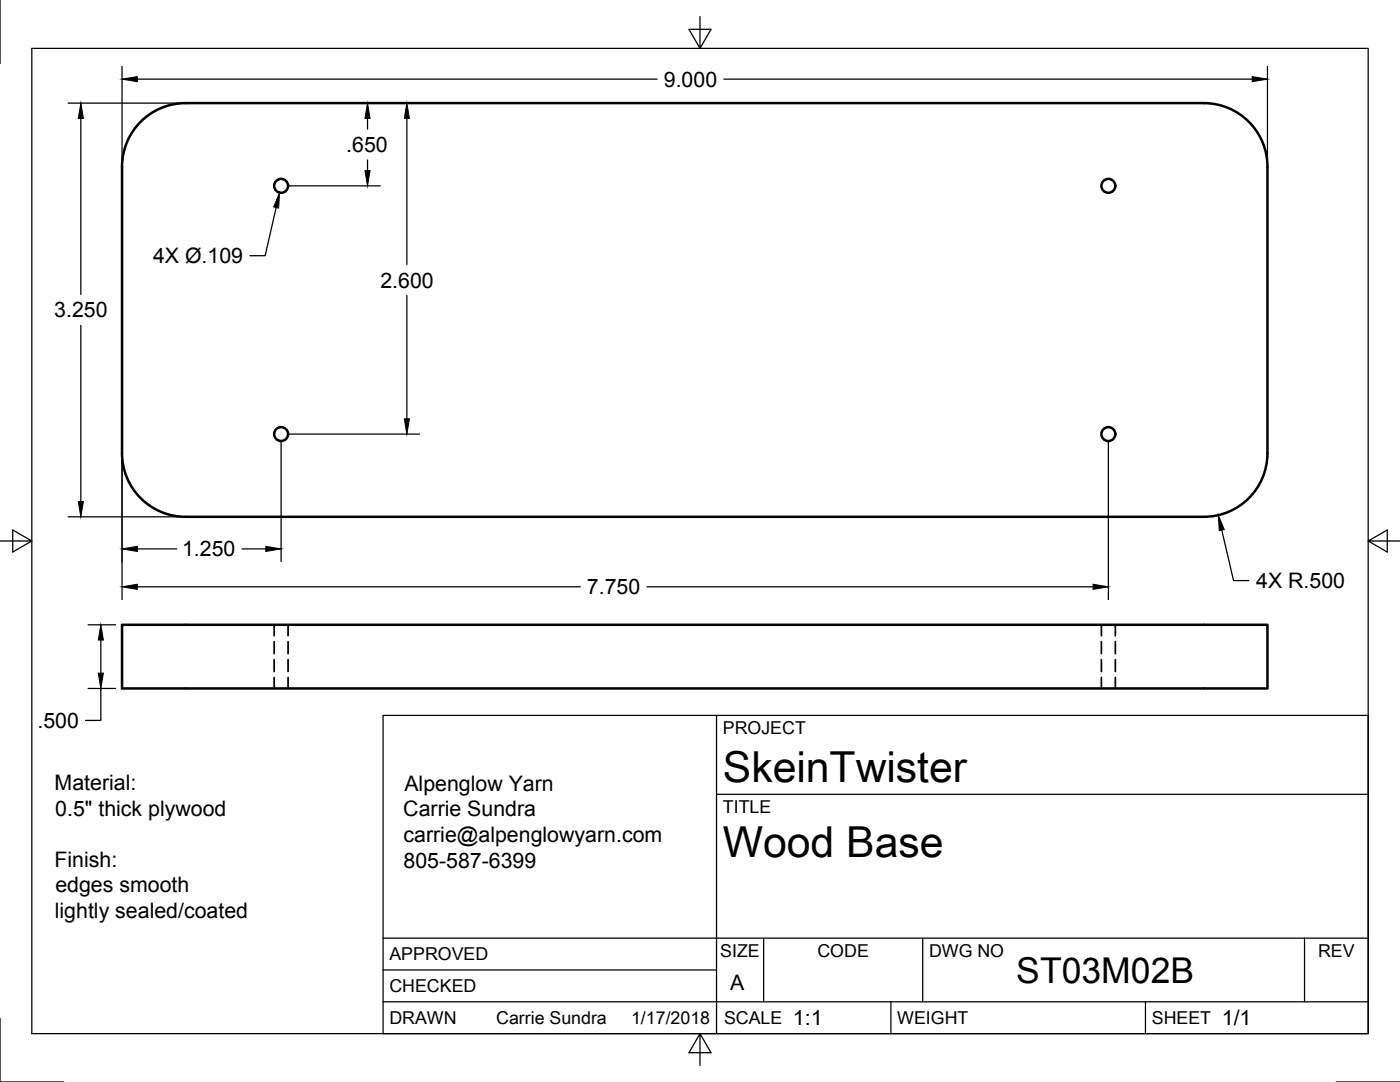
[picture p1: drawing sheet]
<svg xmlns="http://www.w3.org/2000/svg" width="279mm" height="216mm" viewBox="0 0 279 216" stroke-linecap="round" stroke-linejoin="round" font-family="sans-serif">
<!-- layer: Visible -->
<g fill="none" stroke="#000" stroke-width=".5">
<path d="M28.5 23.8a12.7 12.7 0 0 1 8.6-3.2h203.1a12.7 12.7 0 0 1 12.7 12.7v57.1a12.7 12.7 0 0 1-12.7 12.7h-203.1a12.7 12.7 0 0 1-12.7-12.7v-57.1a12.7 12.7 0 0 1 4.1-9.5zM24.4 124.7h228.5v12.7h-228.5z"/>
<circle cx="56.1" cy="37.1" r="1.39"/>
<circle cx="221.2" cy="37.1" r="1.39"/>
<circle cx="56.1" cy="86.6" r="1.39"/>
<circle cx="221.2" cy="86.6" r="1.39"/>
</g>
<!-- layer: Hidden -->
<g fill="none" stroke="#000" stroke-width=".35">
<path d="M54.7 124.7v2.2M54.7 128v2.4M54.7 131.6v2.4M54.7 135.2v2.2M57.5 124.7v2.2M57.5 128v2.4M57.5 131.6v2.4M57.5 135.2v2.2M219.8 124.7v2.2M219.8 128v2.4M219.8 131.6v2.4M219.8 135.2v2.2"/>
<path d="M222.6 124.7v2.2M222.6 128v2.4M222.6 131.6v2.4M222.6 135.2v2.2"/>
</g>
<!-- layer: Border -->
<path d="M0 0v12.7M6.3 9.7h266.7v196.5h-266.7zM139.7 3.3v6.4l2.2-3.9h-4.4l2.2 3.9M0 108h6.3l-3.8-2.2v4.4l3.8-2.2M273 108l3.9 2.2v-4.4l-3.9 2.2h6.4M0 203.2v12.7h12.7M139.7 206.2l-2.2 3.9h4.4l-2.2-3.9v6.4M266.7 215.9h12.7" fill="none" stroke="#000" stroke-width=".25"/>
<!-- layer: Titleblock -->
<path d="M76.5 142.7h196.5v63.5h-196.5zM143 158.5h130M143 142.7v63.5M76.5 199.9h196.5M76.5 193.5h66.5M76.5 187.2h196.5M152.4 187.2v12.7M177.8 199.9v6.3M184.1 187.2v12.7M228.6 199.9v6.3M260.3 187.2v12.7" fill="none" stroke="#000" stroke-width=".25"/>
<!-- layer: Dimensions -->
<g fill="none" stroke="#000" stroke-width=".25">
<path d="M24.4 13.3v18.7M27.4 15.8h103.7M144.5 15.8h105.4M252.9 13.3v18.7M13.6 20.6h22.2M16.1 23.6v35.2M38.3 20.6h45.4M57.4 37.1h18.5M73.3 23.6v2.2M73.3 31.9v2.1M81.2 23.6v29.2M55.1 41.4l-2.2 9.6h-3"/>
<path d="M81.2 59v24.6M16.1 64.9v35.2M24.4 91.7v27.9M56.1 87.9v24.2M57.4 86.6h26.3M221.2 87.9v31.7M13.6 103.1h22.2M27.4 109.5h7.9M27.4 117.1h88.4M48.3 109.5h4.8M129.1 117.1h89M243.8 105.8l2.4 10h3"/>
<path d="M17.6 137.4h5.5M17.6 124.7h5.5M20.1 137.4v6.4h-3M20.1 127.7v6.6"/>
</g>
<g fill="#000" stroke="#000" stroke-width=".2">
<path d="M24.4 15.8l3-.5v1zM249.9 15.3l3 .5-3 .5zM16.1 20.6l.5 3h-1zM72.8 34h1.1l-.6 3.1zM73.3 20.6l.6 3h-1.1zM81.2 20.6l.5 3h-1zM55.8 38.4l-.2 3.1-1-.2zM80.7 83.6h1l-.5 3zM15.6 100.1h1l-.5 3zM24.4 109.5l3-.5v1zM24.4 117.1l3-.5v1zM53.1 109l3 .5-3 .5z"/>
<path d="M218.1 116.6l3.1 .5-3.1 .5zM243.1 102.8l1.2 2.8-1 .3zM20.1 124.7l.5 3h-1zM19.6 134.3h1l-.5 3.1z"/>
</g>
<g font-size="8.5">
<text x="144.3" y="156">SkeinTwister</text>
<text x="144.3" y="170.9">Wood Base</text>
</g>
<text font-size="7.1" x="202.8" y="196.2">ST03M02B</text>
<g font-size="4.3">
<text x="132.5" y="17.3">9.000</text>
<text x="69.1" y="30.3">.650</text>
<text x="30.5" y="52.5">4X Ø.109</text>
<text x="75.9" y="57.4">2.600</text>
<text x="10.8" y="63.3">3.250</text>
<text x="36.3" y="111">1.250</text>
<text x="117.1" y="118.6">7.750</text>
<text x="250.7" y="117.3">4X R.500</text>
<text x="7.5" y="145.3">.500</text>
<text x="10.9" y="157.7">Material:</text>
<text x="80.7" y="157.7">Alpenglow Yarn</text>
<text x="11" y="162.8">0.5&quot; thick plywood</text>
<text x="80.5" y="162.9">Carrie Sundra</text>
<text x="10.9" y="172.9">Finish:</text>
<text x="80.5" y="173.1">805-587-6399</text>
<text x="80.5" y="168">carrie@alpenglowyarn.com</text>
<text x="11.1" y="178">edges smooth</text>
<text x="10.9" y="183.2">lightly sealed/coated</text>
<text x="145.7" y="197.5">A</text>
<text x="158.2" y="204.6">1:1</text>
<text x="243.8" y="204.6">1/1</text>
</g>
<g font-size="3.5">
<text x="144.3" y="146.6">PROJECT</text>
<text x="144.3" y="162.3">TITLE</text>
<text x="77.7" y="191.6">APPROVED</text>
<text x="143.8" y="191">SIZE</text>
<text x="163.1" y="191">CODE</text>
<text x="185.4" y="191">DWG NO</text>
<text x="263.1" y="191">REV</text>
<text x="77.7" y="198">CHECKED</text>
<text x="77.7" y="204.3">DRAWN</text>
<text x="99" y="204.3">Carrie Sundra</text>
<text x="125.9" y="204.3">1/17/2018</text>
<text x="144.5" y="204.3">SCALE</text>
<text x="179.1" y="204.3">WEIGHT</text>
<text x="229.9" y="204.3">SHEET</text>
</g>
</svg>
